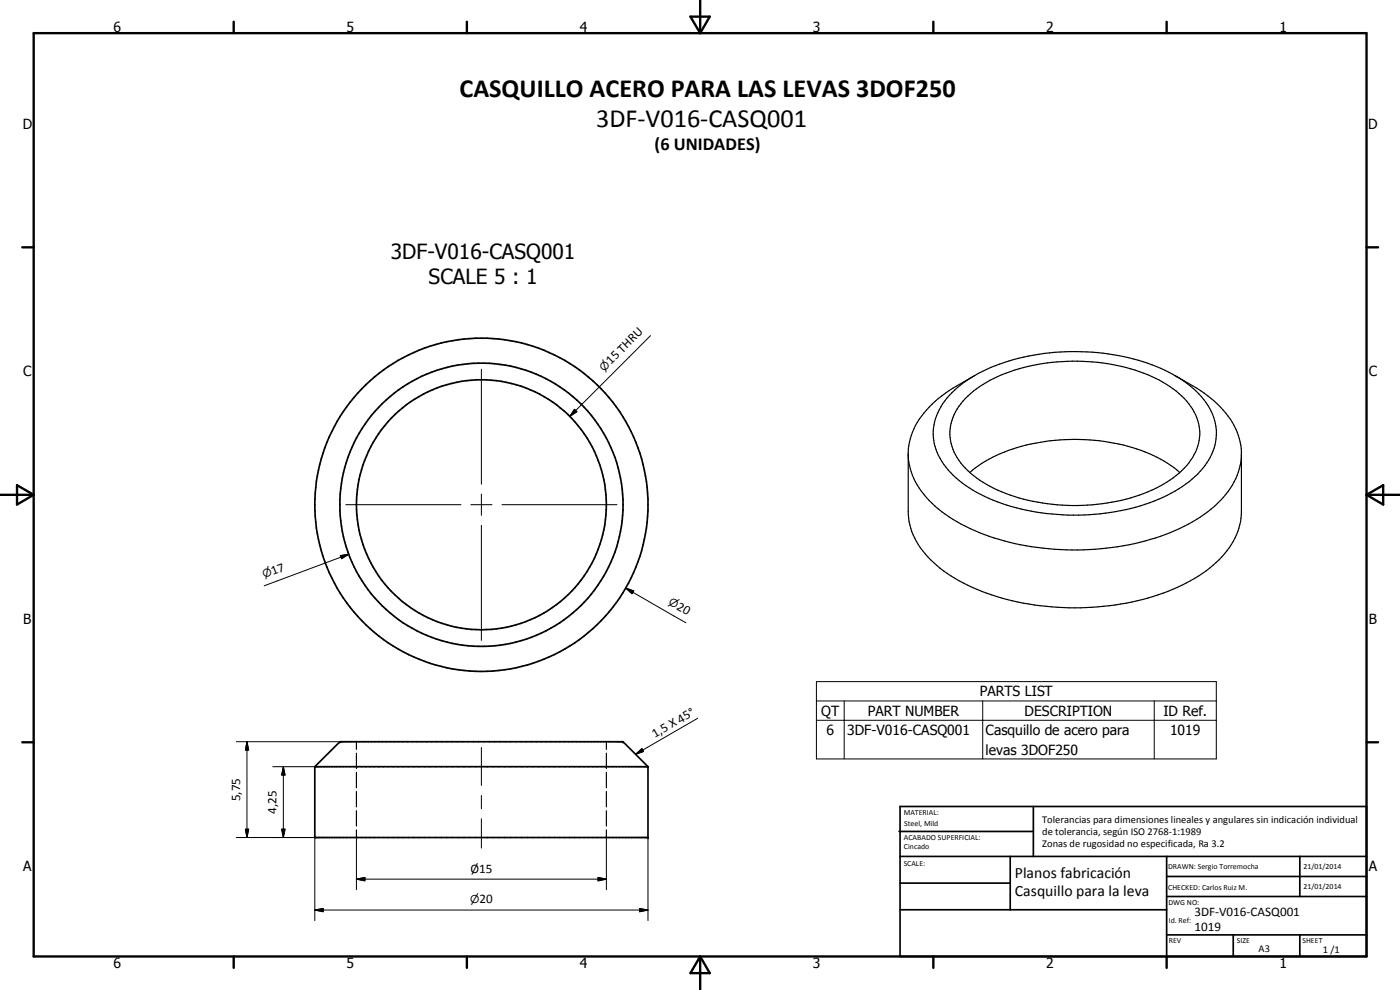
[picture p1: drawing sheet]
<svg xmlns="http://www.w3.org/2000/svg" width="420mm" height="297mm" viewBox="0 0 420 297" stroke-linecap="round" stroke-linejoin="round" font-family="sans-serif">
<g fill="none" stroke="#000" stroke-width=".51">
<path d="M94.5 230v21.3h100v-21.3M94.5 230l7.5-7.5h85l7.5 7.5M94.5 230h100M269.8 249.5h40.3M270.1 242h140v45h-140zM270.1 257h140M303.2 257v16M310.1 242v15M350.1 257v30M390.1 257v12M270.1 265h33.1M270.1 273h80"/>
<path d="M350.1 269h60M350.1 263h60M350.1 280.5h60M370.1 280.5v6.5M390.1 280.5v6.5"/>
<circle cx="144.5" cy="151.5" r="37.5"/>
<circle cx="144.5" cy="151.4" r="42.5"/>
<circle cx="144.5" cy="151.4" r="50"/>
</g>
<g fill="#000">
<circle cx="102" cy="222.5" r=".25"/>
<circle cx="187" cy="222.5" r=".25"/>
<circle cx="194.5" cy="230" r=".25"/>
<circle cx="194.5" cy="251.3" r=".25"/>
</g>
<g fill="none" stroke="#000" stroke-width=".35">
<path d="M289.7 119.5a41.6 41.6 0 0 1 23.2-10.4 59 59 0 0 1 35.1 5 24.3 24.3 0 0 1 10.8 10.3 13.8 13.8 0 0 1-2.7 15.3 37.8 37.8 0 0 1-20.9 10.7 59.8 59.8 0 0 1-38.1-4.5 22 22 0 0 1-11.4-12 14.1 14.1 0 0 1 4-14.4zM291.4 113.3a23.4 23.4 0 0 0-10.9 13.2 15.9 15.9 0 0 0 4.1 14.5 43 43 0 0 0 23.4 12.1 67.9 67.9 0 0 0 42.3-4.5 27.3 27.3 0 0 0 13-11.5 15.5 15.5 0 0 0-2.7-18.1l-3.3-3.1-3-2.2M352.6 112.7l5.3 3a30 30 0 0 1 13.4 14l1.2 4.9 .1 18.9a21.4 21.4 0 0 1-8.6 16.1 59.5 59.5 0 0 1-31.1 12.1 78.1 78.1 0 0 1-42.5-6.1 33.7 33.7 0 0 1-15.9-14.1 18.4 18.4 0 0 1-1.9-8v-17.9a21.2 21.2 0 0 1 8-15.2l3.1-2.4 3.5-2.3a65.7 65.7 0 0 1 11.5-6 67.7 67.7 0 0 1 52.1 2l2.4 1.3M272.6 136.7a21.6 21.6 0 0 0 8 15.2 58.1 58.1 0 0 0 29 12.1 80.2 80.2 0 0 0 44.4-5.4 35.9 35.9 0 0 0 15.9-13.1 19.2 19.2 0 0 0 2.7-8.8M291 141.8a43 43 0 0 1 22.7-9.3 58 58 0 0 1 34.6 5.3l4.1 2.5 1.7 1.5M107 222.5v2.3M107 226v4.6M107 231.7v4.6M107 237.5v4.6M182 222.5v2.3M182 226v4.6M182 231.7v4.6"/>
<path d="M182 237.5v4.6M107 243.2v4.6M107 249v2.3M182 243.2v4.6M182 249v2.3"/>
</g>
<g fill="none" stroke="#000" stroke-width=".71">
<path d="M10.1 9.9h400v277.1h-400zM70.1 6.5v3.4M140.1 6.5v3.4M207.2 5h5.8l-2.9 4.9zM210.1 0v9.9M280.1 6.5v3.4M350.1 6.5v3.4M6.7 74.2h3.4M410.1 74.2h3.5M.1 148.5h10M5.1 145.6l5 2.9-5 2.9zM410.1 148.5h10"/>
<path d="M410.1 148.5l5-2.9v5.8zM6.7 222.7h3.4M410.1 222.7h3.5M70.1 287v3.4M140.1 287v3.4M210.1 287v10M210.1 287l2.9 5h-5.8zM280.1 287v3.4M350.1 287v3.4"/>
</g>
<g fill="none" stroke="#000" stroke-width=".3">
<path d="M144.5 110.8v34.5M195.2 100.7l-24.2 24.2M172.4 122.8l.7 .7-2.1 1.4zM103.8 151.4h34.5M141.3 151.4h6.3M144.5 148.3v6.3M144.5 157.6v34.6M150.7 151.4h34.5M102.1 166.7l2.6-.4-2.2 1.3zM104.7 166.3l-25.4 9.5M187.8 176.4l2.4 .9-.5 .8zM187.8 176.4l18.1 10.5"/>
<path d="M209.4 215.5l-18.7 10.8M245 204.5h120v23.2h-120zM245 210.3h120M245 216.1h120M253.4 210.3v17.4M294.9 210.3v17.4M346.4 210.3v17.4M70.9 222.5h31.1M74.1 222.5l.5 2.5h-1zM74.1 222.5v28.8M81.9 230h12.6M85 230l.5 2.5h-1z"/>
<path d="M85 230v21.3M144.5 224.3v11.4M144.5 238.7v4M190.7 226.3l1.9-1.7 .6 .9zM70.9 251.3h23.6v24.9M73.6 248.8h1l-.5 2.5zM84.5 248.8h1l-.5 2.5zM107 251.3v15.7M144.5 245.7v8.8M182 251.3v15.7M194.5 251.3v24.9M94.5 273l2.5-.4v1z"/>
<path d="M94.5 273h100M107 263.8l2.5-.5v1zM107 263.8h75M179.5 263.3l2.5 .5-2.5 .5zM192 272.6l2.5 .4-2.5 .6z"/>
</g>
<path d="M172.4 122.8l.7 .7-2.1 1.4zM102.1 166.7l2.6-.4-2.2 1.3zM187.8 176.4l2.4 .9-.5 .8zM74.1 222.5l.5 2.5h-1zM85 230l.5 2.5h-1zM190.7 226.3l1.9-1.7 .6 .9zM73.6 248.8h1l-.5 2.5zM84.5 248.8h1l-.5 2.5zM94.5 273l2.5-.4v1zM107 263.8l2.5-.5v1zM179.5 263.3l2.5 .5-2.5 .5zM192 272.6l2.5 .4-2.5 .6z" fill="#000"/>
<g font-size="7.9">
<text x="137.9" y="29.1">CASQUILLO ACERO PARA LAS LEVAS 3DOF250</text>
<text x="178.9" y="38.1">3DF-V016-CASQ001</text>
</g>
<g font-size="6.3">
<text x="117.3" y="77.7">3DF-V016-CASQ001</text>
<text x="128.6" y="85.3">SCALE 5 : 1</text>
</g>
<text font-size="5.5" x="196.5" y="45.1">(6 UNIDADES)</text>
<g font-size="4.7">
<text x="304.6" y="263.5">Planos fabricación</text>
<text x="304.6" y="268.9">Casquillo para la leva</text>
</g>
<g font-size="4.2">
<text x="34" y="9.6">6</text>
<text x="104" y="9.6">5</text>
<text x="174" y="9.6">4</text>
<text x="244" y="9.6">3</text>
<text x="314" y="9.6">2</text>
<text x="384" y="9.6">1</text>
<text x="6.8" y="38.7">D</text>
<text x="410.6" y="38.7">D</text>
<text x="7" y="112.9">C</text>
<text x="410.8" y="112.9">C</text>
<text x="7" y="187.1">B</text>
<text x="410.8" y="187.1">B</text>
<text x="294" y="209">PARTS LIST</text>
<text x="246.5" y="214.8">QT</text>
<text x="260.4" y="214.8">PART NUMBER</text>
<text x="307.5" y="214.8">DESCRIPTION</text>
<text x="349.2" y="214.8">ID Ref.</text>
<text x="248" y="220.6">6</text>
<text x="254.2" y="220.6">3DF-V016-CASQ001</text>
<text x="295.8" y="220.6">Casquillo de acero para</text>
<text x="351.1" y="220.6">1019</text>
<text x="295.8" y="226.4">levas 3DOF250</text>
<text x="7" y="261.4">A</text>
<text x="410.8" y="261.4">A</text>
<text x="34" y="290.4">6</text>
<text x="104" y="290.4">5</text>
<text x="174" y="290.4">4</text>
<text x="244" y="290.4">3</text>
<text x="314" y="290.4">2</text>
<text x="384" y="290.4">1</text>
</g>
<g font-size="3.9">
<text x="183.3" y="109.6" transform="rotate(-45 183.3 109.6)">15 THRU</text>
<text x="81.9" y="172.5" transform="rotate(-20 81.9 172.5)">17</text>
<text x="202.8" y="182.7" transform="rotate(30 202.8 182.7)">20</text>
<text x="196.5" y="221.5" transform="rotate(-30 196.5 221.5)">1,5 X 45°</text>
<text x="72.1" y="240.4" transform="rotate(-90 72.1 240.4)">5,75</text>
<text x="83" y="244.1" transform="rotate(-90 83 244.1)">4,25</text>
<text x="141.2" y="261.8">Ø15</text>
<text x="143.9" y="270.9">20</text>
<text x="358.5" y="275">3DF-V016-CASQ001</text>
<text x="358.5" y="279.4">1019</text>
</g>
<g font-size="3.3">
<text x="181.3" y="111.6" transform="rotate(-45 181.3 111.6)">n</text>
<text x="79.2" y="173.5" transform="rotate(-20 79.2 173.5)">n</text>
<text x="200.4" y="181.3" transform="rotate(30 200.4 181.3)">n</text>
<text x="141.1" y="270.9">n</text>
</g>
<g font-size="3.1">
<text x="312.7" y="246.8">Tolerancias para dimensiones lineales y angulares sin indicación individual</text>
<text x="312.7" y="250.4">de tolerancia, según ISO 2768-1:1989</text>
<text x="312.7" y="254">Zonas de rugosidad no especificada, Ra 3.2</text>
<text x="377.7" y="285.6">A3</text>
<text x="397" y="285.9">1 /1</text>
</g>
<g font-size="2.4">
<text x="271.2" y="244.4">MATERIAL:</text>
<text x="271.3" y="252">ACABADO SUPERFICIAL:</text>
<text x="271.4" y="247.9">Steel, Mild</text>
<text x="271.3" y="254.6">Cincado</text>
<text x="271.2" y="259.7">SCALE:</text>
<text x="350.6" y="260.8">DRAWN: Sergio Torremocha</text>
<text x="391.2" y="260.6">21/01/2014</text>
<text x="350.6" y="267">CHECKED: Carlos Ruiz M.</text>
<text x="391.2" y="266.7">21/01/2014</text>
<text x="350.6" y="271.4">DWG NO:</text>
<text x="350.8" y="276.9">Id. Ref:</text>
<text x="350.8" y="282.8">REV</text>
<text x="371.2" y="282.9">SIZE</text>
<text x="390.9" y="282.9">SHEET</text>
</g>
</svg>
